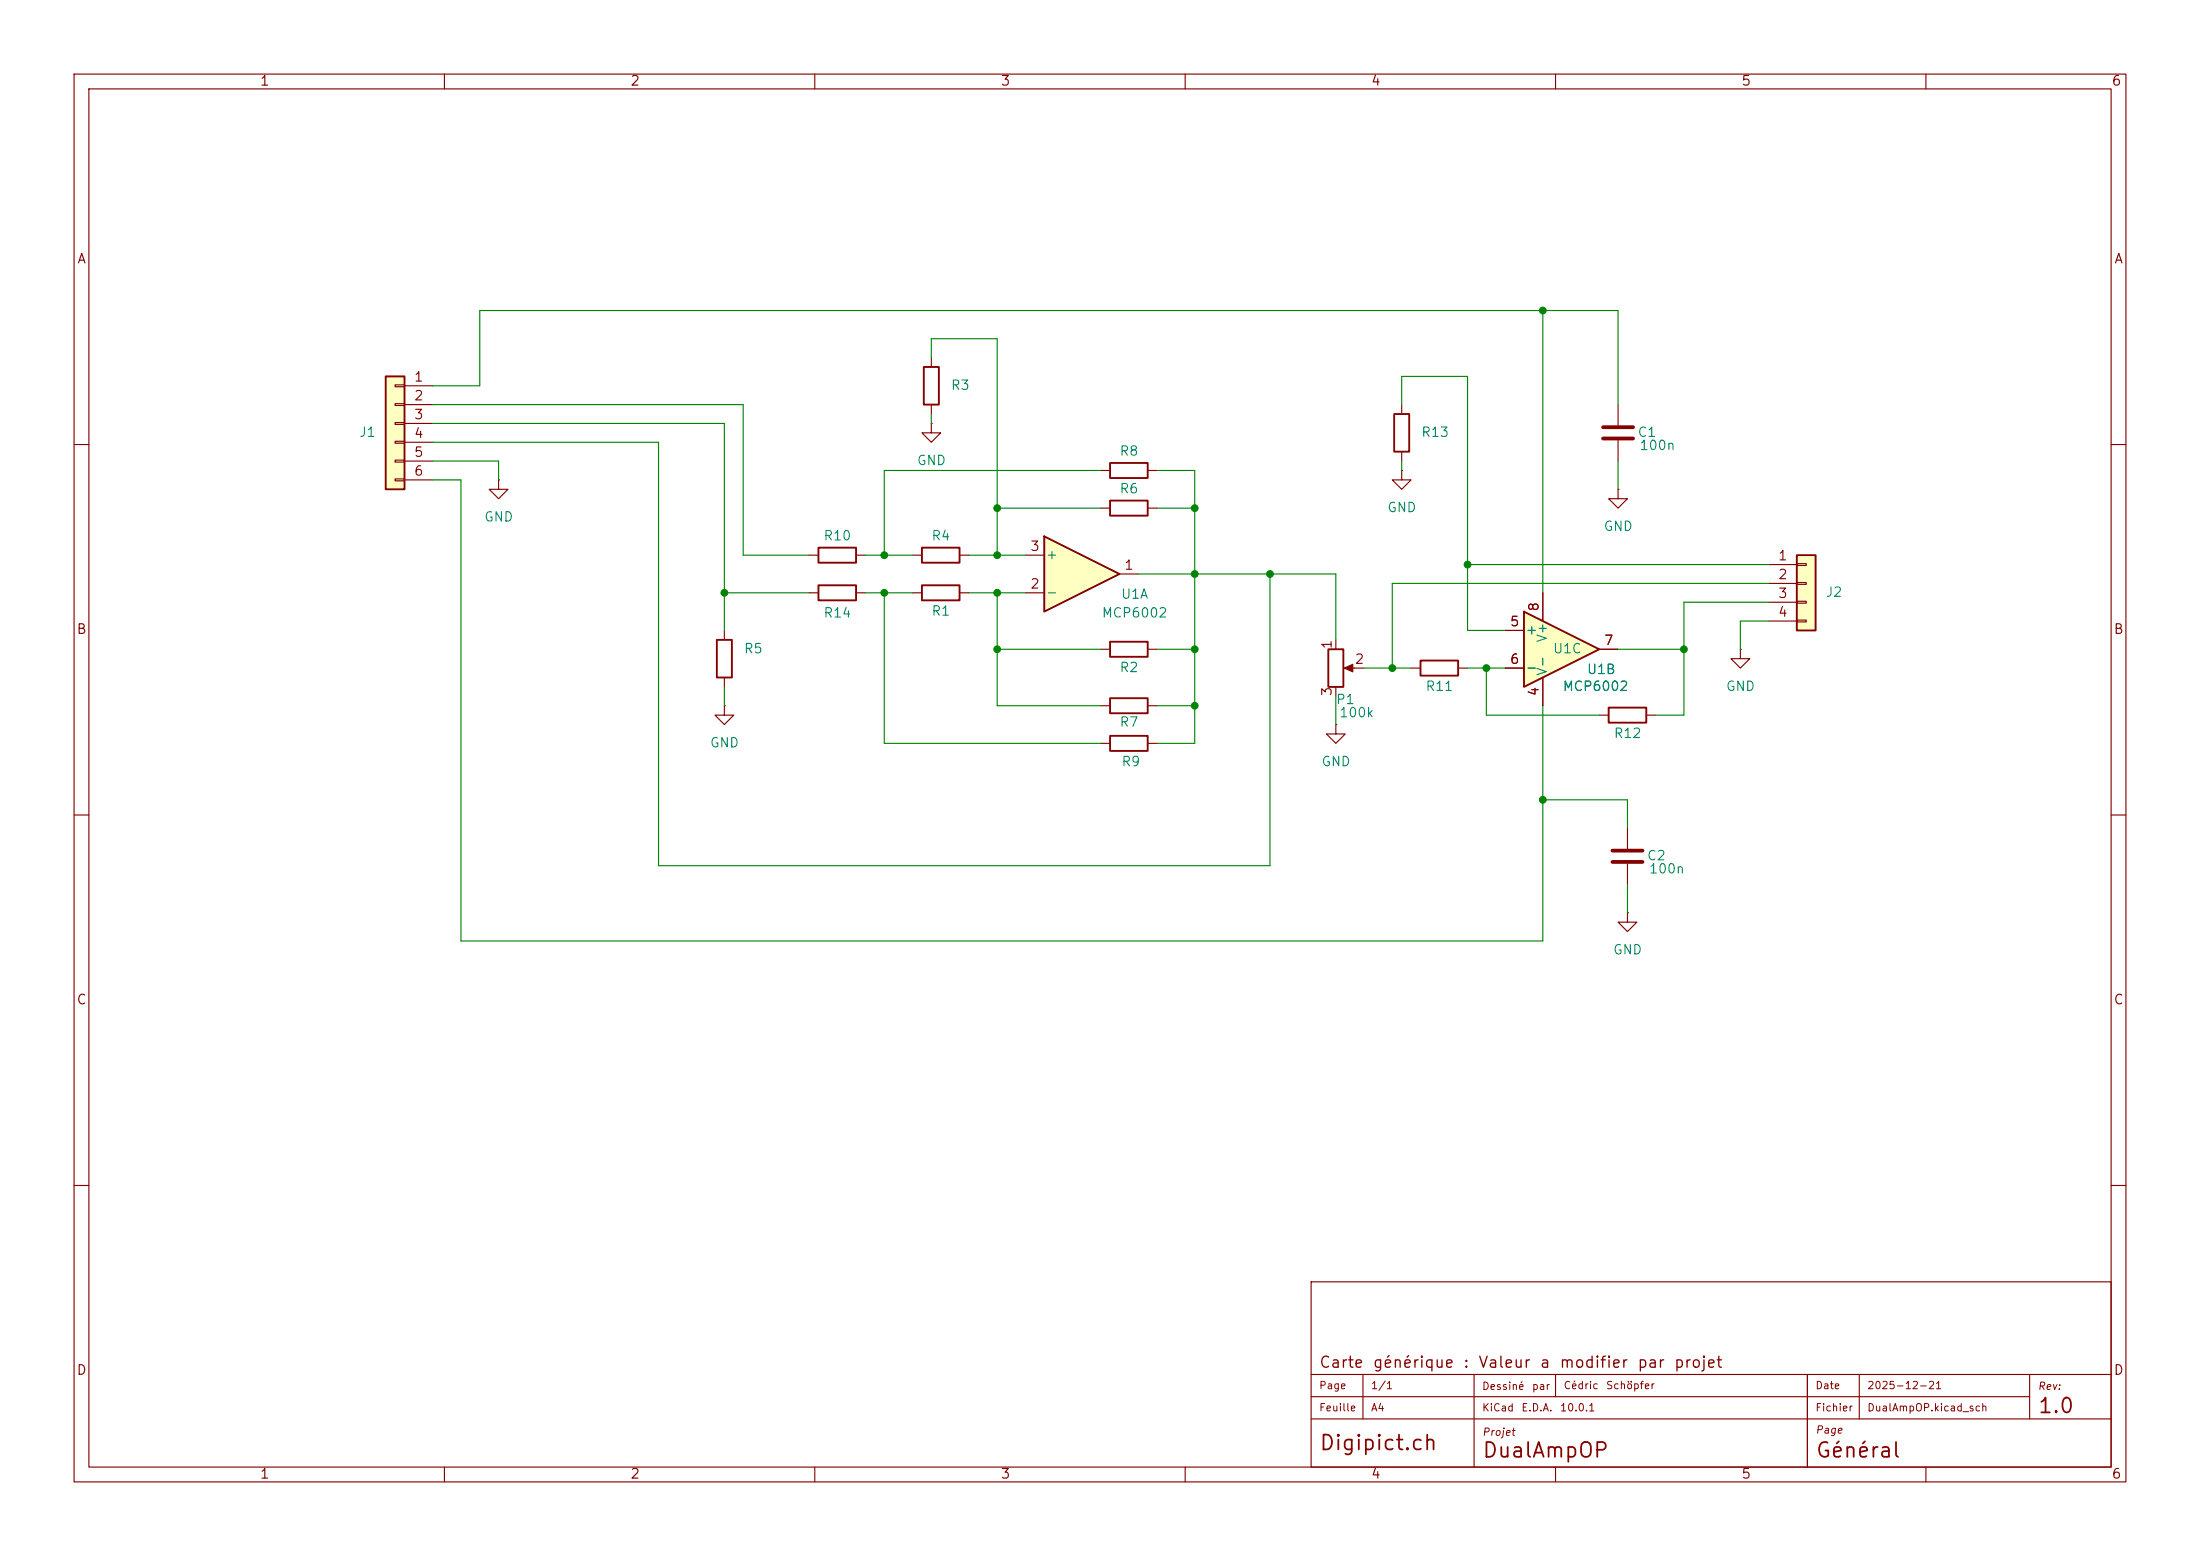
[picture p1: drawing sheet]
<svg xmlns="http://www.w3.org/2000/svg" width="297mm" height="210mm" viewBox="0 0 297 210" stroke-linecap="round" stroke-linejoin="round" font-family="sans-serif">
<g fill="none" stroke="#840000" stroke-width=".15">
<path d="M10 10h277v190h-277zM12 12h273v186h-273zM60 10v2M110 10v2M160 10v2M210 10v2M260 10v2M10 60h2M285 60h2M10 110h2M285 110h2M10 160h2"/>
<path d="M177 173h108v25h-108zM285 160h2M60 198v2M110 198v2M160 198v2M177 185.5h108M177 191.5h108M177 188.5h97M184 185.5v6M199 185.5v12.5M210 198v2M210 185.5v3"/>
<path d="M244 185.5v12.5zM251 185.5v6M260 198v2M274 185.5v6"/>
</g>
<path d="M52.1 50.8h2.5v15.2h-2.5z" fill="#ffffc2"/>
<path d="M52.1 50.8h2.5v15.2h-2.5zM149.9 67.6h5v2h-5zM149.9 86.6h5v2h-5zM149.9 99.3h5v2h-5zM149.9 94.2h5v2.1h-5zM179.3 87.6h2.1v5.1h-2.1z" fill="none" stroke="#840000" stroke-width=".25"/>
<g fill="none" stroke="#840000" stroke-width=".15">
<path d="M53.3 51.9h1.3v.3h-1.3zM53.3 54.5h1.3v.2h-1.3zM53.3 57h1.3v.3h-1.3zM53.3 59.6h1.3v.2h-1.3zM54.6 52.1h3.8M54.6 54.6h3.8M54.6 57.2h3.8M54.6 59.7h3.8M53.3 62.1h1.3v.3h-1.3zM53.3 64.6h1.3v.3h-1.3zM54.6 62.2h3.8M54.6 64.8h3.8"/>
<path d="M148.6 68.6h1.3M154.9 68.6h1.3M189.2 63.5v1.3h1.3l-1.3 1.2-1.2-1.2h1.2M189.2 63.5h.1M148.6 87.6h1.3M148.6 95.3h1.3M154.9 87.6h1.3M154.9 95.3h1.3M180.3 97.8v1.3h1.3l-1.3 1.2-1.2-1.2h1.2M180.3 97.8h.1M180.3 86.4v1.2M180.3 92.7v1.3"/>
<path d="M181.9 90.2h2.2M148.6 100.3h1.3M154.9 100.3h1.3"/>
</g>
<path d="M181.5 90.2l1.1-.5v1z" fill="#840000" stroke="#840000" stroke-width=".15"/>
<path d="M141 72.4l10.1 5.1-10.1 5.1z" fill="#ffffc2"/>
<path d="M124.7 49.5h2v5.1h-2zM188.2 55.9h2v5.1h-2zM110.5 73.9h5.1v2h-5.1zM110.5 79h5.1v2h-5.1zM124.5 79h5v2h-5zM124.5 73.9h5v2h-5zM141 72.4l10.1 5.1-10.1 5.1zM149.9 62.5h5v2h-5zM96.8 86.4h2v5h-2zM191.8 89.2h5v2h-5z" fill="none" stroke="#840000" stroke-width=".25"/>
<g fill="none" stroke="#840000" stroke-width=".15">
<path d="M125.7 57.2v1.2h1.3l-1.3 1.3-1.2-1.3h1.2M125.7 57.2h.1M125.7 48.3v1.2M125.7 54.6v1.3M189.2 54.6v1.3M218.4 54.6v2.8M218.4 59.4v2.8M67.3 64.8v1.2h1.3l-1.3 1.3-1.3-1.3h1.3M67.3 64.8h.1M109.2 74.9h1.3M115.6 74.9h1.2M123.2 74.9h1.3"/>
<path d="M129.5 74.9h1.3M138.4 74.9h2.6M148.6 63.5h1.3M151.1 77.5h2.6M154.9 63.5h1.3M189.2 61v1.2M97.8 95.3v1.2h1.3l-1.3 1.3-1.3-1.3h1.3M97.8 95.3h.1M97.8 85.1v1.3M97.8 91.4v1.3M109.2 80h1.3M115.6 80h1.2"/>
<path d="M123.2 80h1.3M129.5 80h1.3M138.4 80h2.6M190.5 90.2h1.3M196.8 90.2h1.3M234.9 87.6v1.3h1.3l-1.3 1.3-1.2-1.3h1.2M234.9 87.6h.1"/>
</g>
<path d="M216.4 57.7h4.1M216.4 59.2h4.1" fill="none" stroke="#840000" stroke-width=".51"/>
<path d="M242.6 74.9h2.5v10.2h-2.5z" fill="#ffffc2"/>
<path d="M242.6 74.9h2.5v10.2h-2.5zM217.2 95.5h5v2h-5z" fill="none" stroke="#840000" stroke-width=".25"/>
<g fill="none" stroke="#840000" stroke-width=".15">
<path d="M238.8 76.2h3.8M238.8 78.7h3.8M242.6 76.1h1.2v.2h-1.2zM242.6 78.6h1.2v.3h-1.2zM208.3 80v3.8M208.3 91.4v3.9M215.9 96.5h1.3M222.2 96.5h1.3M238.8 81.3h3.8M238.8 83.8h3.8M242.6 81.2h1.2v.2h-1.2zM242.6 83.7h1.2v.2h-1.2z"/>
<path d="M219.7 111.8v2.8M219.7 116.6v2.8M219.7 123.2v1.3h1.3l-1.3 1.2-1.3-1.2h1.3M219.7 123.2h.1"/>
</g>
<path d="M217.7 114.8h4M217.7 116.3h4" fill="none" stroke="#840000" stroke-width=".51"/>
<path d="M205.7 82.6l10.2 5-10.2 5.1z" fill="#ffffc2"/>
<path d="M205.7 82.6l10.2 5-10.2 5.1z" fill="none" stroke="#840000" stroke-width=".25"/>
<path d="M218.4 66v1.3h1.3l-1.3 1.3-1.2-1.3h1.2M218.4 66h.1M203.2 85.1h2.5M203.2 90.2h2.5M208.3 80v3.8M208.3 91.4v3.9M215.9 87.6h2.5" fill="none" stroke="#840000" stroke-width=".15"/>
<g fill="none" stroke="#008400" stroke-width=".15">
<path d="M58.4 59.7h30.5v57.1h82.5v-39.3M58.4 54.6h41.9v20.3h8.9M58.4 52.1h6.4v-10.2h153.6v12.7M58.4 57.2h39.4v27.9M125.7 48.3v-2.6h8.9v29.2M125.7 55.9v1.3M189.2 54.6v-3.8h8.9v34.3h5.1M208.3 41.9v38.1M58.4 64.8h3.8v62.2h146.1v-31.7M58.4 62.2h8.9v2.6M116.8 74.9h6.4M130.8 74.9h7.6"/>
<path d="M134.6 68.6h14M148.6 63.5h-29.2v11.4M153.7 77.5h26.6v8.9M156.2 63.5h5.1v36.8h-5.1M156.2 68.6h5.1M189.2 62.2v1.3M198.1 76.2h40.7M218.4 62.2v3.8M238.8 78.7h-50.8v11.5M97.8 80h11.4M97.8 92.7v2.6M116.8 80h6.4"/>
<path d="M119.4 80v20.3h29.2M130.8 80h7.6M134.6 87.6h14M134.6 80v15.3h14M156.2 87.6h5.1M156.2 95.3h5.1M180.3 94v3.8M184.1 90.2h6.4M198.1 90.2h5.1M200.7 90.2v6.3h15.2M218.4 87.6h8.9M238.8 81.3h-11.5v15.2h-3.8"/>
<path d="M238.8 83.8h-3.9v3.8M208.3 108h11.4v3.8M219.7 119.4v3.8"/>
</g>
<g fill="#008400" stroke="#008400" stroke-width=".14">
<circle cx="161.3" cy="87.6" r=".46"/>
<circle cx="134.6" cy="68.6" r=".46"/>
<circle cx="161.3" cy="68.6" r=".46"/>
<circle cx="161.3" cy="77.5" r=".46"/>
<circle cx="188" cy="90.2" r=".46"/>
<circle cx="161.3" cy="95.3" r=".46"/>
<circle cx="171.4" cy="77.5" r=".46"/>
<circle cx="134.6" cy="80" r=".46"/>
<circle cx="134.6" cy="87.6" r=".46"/>
<circle cx="134.6" cy="74.9" r=".46"/>
<circle cx="208.3" cy="108" r=".46"/>
<circle cx="200.7" cy="90.2" r=".46"/>
<circle cx="198.1" cy="76.2" r=".46"/>
<circle cx="208.3" cy="41.9" r=".46"/>
<circle cx="227.3" cy="87.6" r=".46"/>
<circle cx="119.4" cy="74.9" r=".46"/>
<circle cx="119.4" cy="80" r=".46"/>
<circle cx="97.8" cy="80" r=".46"/>
</g>
<g font-size="2" fill="#840000">
<text x="275" y="191.2">1.0</text>
<text x="178" y="196.2">Digipict.ch</text>
<text x="200" y="197.2">DualAmpOP</text>
<text x="245" y="197.2">Général</text>
</g>
<g font-size="1.5" fill="#840000">
<text x="178" y="185">Carte</text>
<text x="185.2" y="185">générique</text>
<text x="197.5" y="185">:</text>
<text x="199.5" y="185">Valeur</text>
<text x="207.8" y="185">a</text>
<text x="210.4" y="185">modifier</text>
<text x="220.9" y="185">par</text>
<text x="225.9" y="185">projet</text>
</g>
<g font-size="1.3" fill="#840000">
<text x="35" y="11.9">1</text>
<text x="85" y="11.9">2</text>
<text x="135" y="11.9">3</text>
<text x="185" y="11.9">4</text>
<text x="235" y="11.9">5</text>
<text x="285" y="11.9">6</text>
<text x="10.3" y="35.9">A</text>
<text x="285.3" y="35.9">A</text>
<text x="55.8" y="51.8">1</text>
<text x="55.8" y="54.4">2</text>
<text x="55.8" y="56.9">3</text>
<text x="55.8" y="59.4">4</text>
<text x="55.8" y="62">5</text>
<text x="55.8" y="64.5">6</text>
<text x="139" y="74.7">3</text>
<text x="151.7" y="77.2">1</text>
<text x="240" y="75.9">1</text>
<text x="139" y="79.8">2</text>
<text x="208" y="82.6" transform="rotate(-90 208 82.6)">8</text>
<text x="240" y="78.5">2</text>
<text x="240" y="81">3</text>
<text x="240" y="83.6">4</text>
<text x="10.3" y="85.9">B</text>
<text x="180.1" y="87.7" transform="rotate(-90 180.1 87.7)">1</text>
<text x="182.8" y="89.9">2</text>
<text x="203.8" y="84.8">5</text>
<text x="203.8" y="89.9">6</text>
<text x="216.5" y="87.4">7</text>
<text x="285.3" y="85.9">B</text>
<text x="180.1" y="94.1" transform="rotate(-90 180.1 94.1)">3</text>
<text x="208" y="94.1" transform="rotate(-90 208 94.1)">4</text>
<text x="10.3" y="135.9">C</text>
<text x="285.3" y="135.9">C</text>
<text x="10.3" y="185.9">D</text>
<text x="285.3" y="185.9">D</text>
<text x="35" y="199.9">1</text>
<text x="85" y="199.9">2</text>
<text x="135" y="199.9">3</text>
<text x="185" y="199.9">4</text>
<text x="235" y="199.9">5</text>
<text x="285" y="199.9">6</text>
</g>
<g font-size="1.3" fill="#008484">
<text x="128.3" y="52.9">R3</text>
<text x="48.4" y="59.3">J1</text>
<text x="191.8" y="59.3">R13</text>
<text x="221" y="59.3">C1</text>
<text x="123.7" y="63.1">GND</text>
<text x="151.1" y="61.8">R8</text>
<text x="221.2" y="61.1">100n</text>
<text x="65.3" y="70.7">GND</text>
<text x="151.1" y="66.9">R6</text>
<text x="187.2" y="69.4">GND</text>
<text x="216.4" y="72">GND</text>
<text x="111.1" y="73.3">R10</text>
<text x="125.7" y="73.3">R4</text>
<text x="141.1" y="75.8">+</text>
<text x="111.1" y="83.7">R14</text>
<text x="125.7" y="83.4">R1</text>
<text x="141.1" y="80.9">-</text>
<text x="148.6" y="83.7">MCP6002</text>
<text x="151.2" y="81.1">U1A</text>
<text x="246.4" y="80.9">J2</text>
<text x="100.3" y="88.5">R5</text>
<text x="205.9" y="86">+</text>
<text x="209.1" y="86.8" transform="rotate(-90 209.1 86.8)">V+</text>
<text x="209.6" y="88.5">U1C</text>
<text x="151.1" y="91">R2</text>
<text x="180.3" y="95.4">P1</text>
<text x="192.4" y="93.6">R11</text>
<text x="205.9" y="91">-</text>
<text x="209.1" y="91.3" transform="rotate(-90 209.1 91.3)">V-</text>
<text x="210.9" y="93.6">MCP6002</text>
<text x="214.1" y="91.3">U1B</text>
<text x="232.9" y="93.6">GND</text>
<text x="95.8" y="101.2">GND</text>
<text x="151.1" y="98.4">R7</text>
<text x="180.7" y="97.1">100k</text>
<text x="217.8" y="99.9">R12</text>
<text x="151.3" y="103.7">R9</text>
<text x="178.3" y="103.7">GND</text>
<text x="222.3" y="116.4">C2</text>
<text x="222.5" y="118.2">100n</text>
<text x="217.7" y="129.1">GND</text>
</g>
<g font-size="1" fill="#840000">
<text x="178" y="187.7">Page</text>
<text x="178" y="190.7">Feuille</text>
<text x="185" y="190.7">A4</text>
<text x="185" y="187.7">1/1</text>
<text x="200" y="187.8">Dessiné</text>
<text x="200" y="190.7">KiCad</text>
<text x="205.3" y="190.7">E.D.A.</text>
<text x="206.7" y="187.8">par</text>
<text x="210.5" y="190.7">10.0.1</text>
<text x="211" y="187.7">Cédric</text>
<text x="216.7" y="187.7">Schöpfer</text>
<text x="245" y="190.7">Fichier</text>
<text x="245" y="187.7">Date</text>
<text x="252" y="187.7">2025-12-21</text>
<text x="252" y="190.7">DualAmpOP.kicad_sch</text>
<text x="275" y="187.8">Rev:</text>
<text x="200" y="194">Projet</text>
<text x="245" y="193.7">Page</text>
</g>
</svg>
